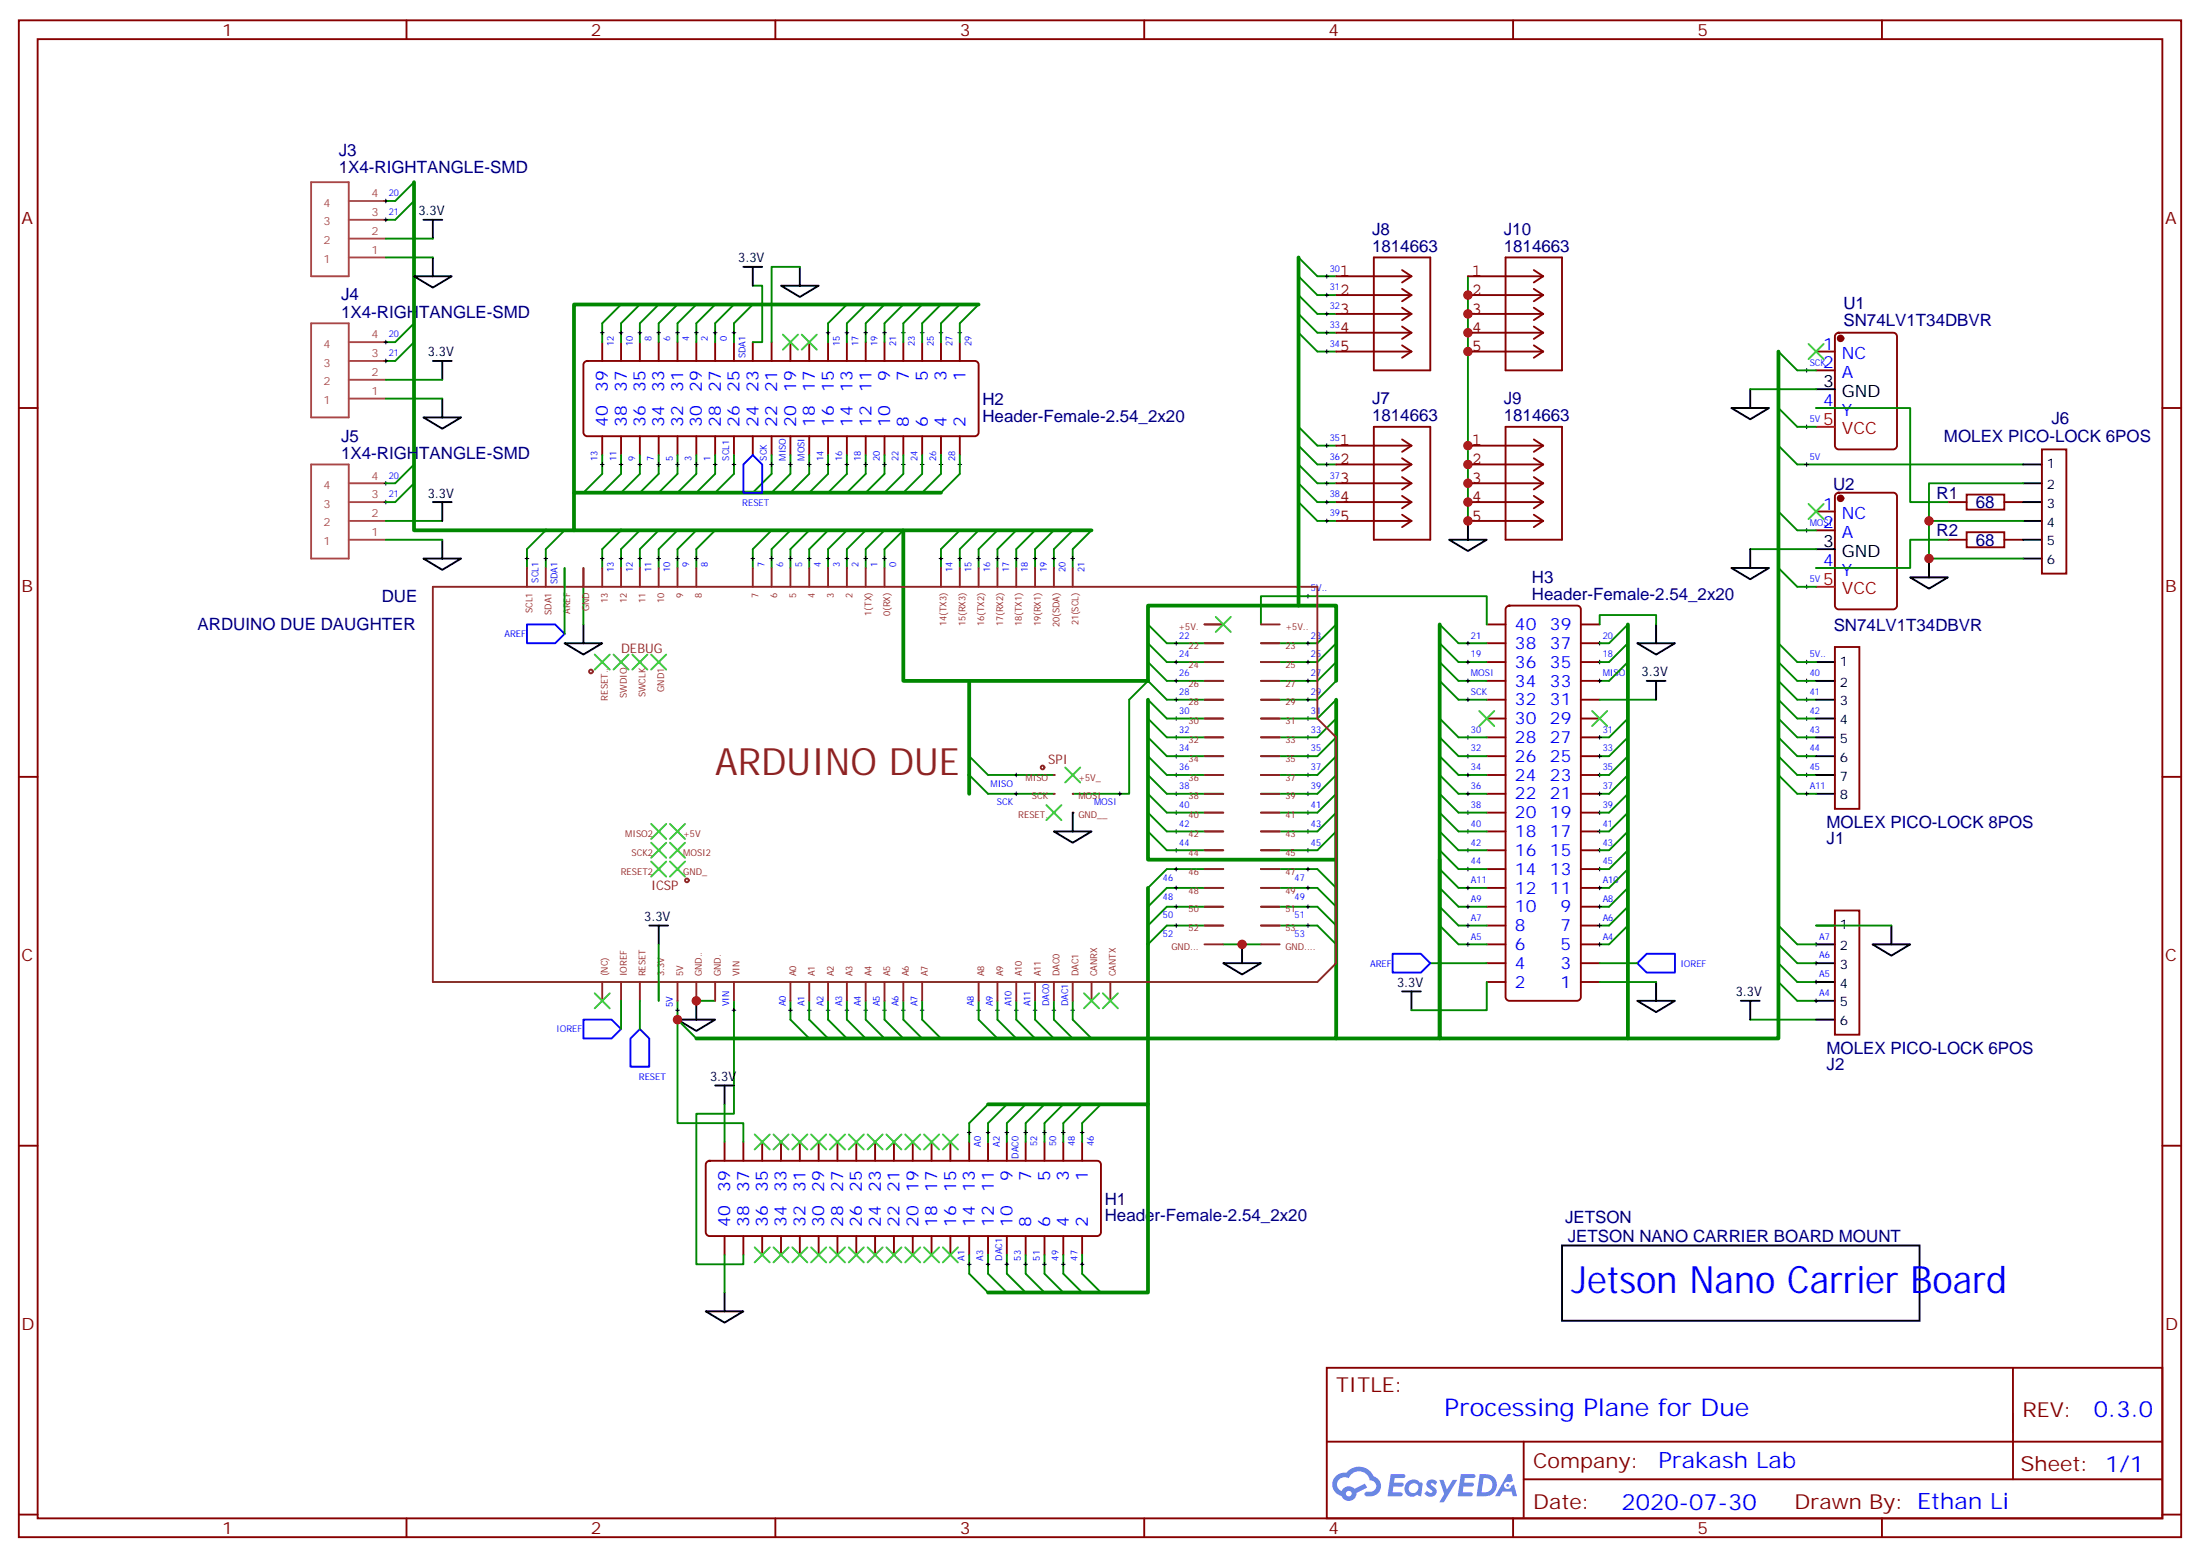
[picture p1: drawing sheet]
# EasyEDA schematic Schematic.json
TITLE: Processing Plane for Due; REV: 0.3.0; Date: 2020-07-30; Sheet: 1/1; Drawn By: Ethan Li; Company: Prakash Lab

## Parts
DUE  ARDUINO DUE DAUGHTER  [ARDUINO DUE DAUGHTER]
H1  Header-Female-2.54_2x20  [HDR-TH_40P-P2.54-V-R2-C20-S2.54]
H2  Header-Female-2.54_2x20  [HDR-TH_40P-P2.54-V-R2-C20-S2.54]
H3  Header-Female-2.54_2x20  [HDR-TH_40P-P2.54-V-R2-C20-S2.54]
J1  MOLEX PICO-LOCK 8POS  [MOLEX PICO-LOCK 8POS]
J2  MOLEX PICO-LOCK 6POS  [MOLEX PICO-LOCK 6POS]
J3  1X4-RIGHTANGLE-SMD  [1X4-RIGHTANGLE-SMD]
J4  1X4-RIGHTANGLE-SMD  [1X4-RIGHTANGLE-SMD]
J5  1X4-RIGHTANGLE-SMD  [1X4-RIGHTANGLE-SMD]
J6  MOLEX PICO-LOCK 6POS  [MOLEX PICO-LOCK 6POS]
J7  1814663  [CONN_1814663]
J8  1814663  [CONN_1814663]
J9  1814663  [CONN_1814663]
J10  1814663  [CONN_1814663]
JETSON  JETSON NANO CARRIER BOARD MOUNT  [NVIDIA JETSON NANO CARRIER BOARD]
R1  68  [R0603]
R2  68  [R0603]
U1  SN74LV1T34DBVR  [SOT-23-5_L3.0-W1.7-P0.95-LS2.8-BR]
U2  SN74LV1T34DBVR  [SOT-23-5_L3.0-W1.7-P0.95-LS2.8-BR]

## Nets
3.3V: DUE.3.3V H1.39 H2.23 H3.2 H3.31 J2.6 J3.2 J4.2 J5.2
5V: DUE.5V H1.37 J6.1 U1.5(VCC) U2.5(VCC)
5V..: DUE.5V..(+5V..) H3.40 J1.1
GND: DUE.GND DUE.GND. DUE.GND.. DUE.GND... DUE.GND.... DUE.GND__ H1.40 H2.21 H3.1 H3.39 J2.1 J3.1 J4.1 J5.1 J6.2 J6.4 J6.6 J9.1 J9.2 J9.3 J9.4 J9.5 J10.1 J10.2 J10.3 J10.4 J10.5 U1.3(GND) U2.3(GND)
VIN: DUE.VIN H1.38
0: DUE.0(0(RX)) H2.27
1: DUE.1(1(TX)) H2.28
2: DUE.2 H2.29
3: DUE.3 H2.30
4: DUE.4 H2.31
5: DUE.5 H2.32
6: DUE.6 H2.33
7: DUE.7 H2.34
8: DUE.8 H2.35
9: DUE.9 H2.36
10: DUE.10 H2.37
11: DUE.11 H2.38
12: DUE.12 H2.39
13: DUE.13 H2.40
14: DUE.14(14(TX3)) H2.16
15: DUE.15(15(RX3)) H2.15
16: DUE.16(16(TX2)) H2.14
17: DUE.17(17(RX2)) H2.13
18: DUE.18(18(TX1)) H2.12 H3.35
19: DUE.19(19(RX1)) H2.11 H3.36
20: DUE.20(20(SDA)) H2.10 H3.37 J3.4 J4.4 J5.4
21: DUE.21(21(SCL)) H2.9 H3.38 J3.3 J4.3 J5.3
22: DUE.22 H2.8
23: DUE.23 H2.7
24: DUE.24 H2.6
25: DUE.25 H2.5
26: DUE.26 H2.4
27: DUE.27 H2.3
28: DUE.28 H2.2
29: DUE.29 H2.1
30: DUE.30 H3.28 J8.1
31: DUE.31 H3.27 J8.2
32: DUE.32 H3.26 J8.3
33: DUE.33 H3.25 J8.4
34: DUE.34 H3.24 J8.5
35: DUE.35 H3.23 J7.1
36: DUE.36 H3.22 J7.2
37: DUE.37 H3.21 J7.3
38: DUE.38 H3.20 J7.4
39: DUE.39 H3.19 J7.5
40: DUE.40 H3.18 J1.2
41: DUE.41 H3.17 J1.3
42: DUE.42 H3.16 J1.4
43: DUE.43 H3.15 J1.5
44: DUE.44 H3.14 J1.6
45: DUE.45 H3.13 J1.7
46: DUE.46 H1.1
47: DUE.47 H1.2
48: DUE.48 H1.3
49: DUE.49 H1.4
50: DUE.50 H1.5
51: DUE.51 H1.6
52: DUE.52 H1.7
53: DUE.53 H1.8
A0: DUE.A0 H1.13
A1: DUE.A1 H1.14
A2: DUE.A2 H1.11
A3: DUE.A3 H1.12
A4: DUE.A4 H3.5 J2.5
A5: DUE.A5 H3.6 J2.4
A6: DUE.A6 H3.7 J2.3
A7: DUE.A7 H3.8 J2.2
A8: DUE.A8 H3.9
A9: DUE.A9 H3.10
A10: DUE.A10 H3.11
A11: DUE.A11 H3.12 J1.8
AREF: DUE.AREF H3.4
DAC0: DUE.A12(DAC0) H1.9
DAC1: DUE.A13(DAC1) H1.10
IOREF: DUE.IOREF H3.3
MISO: DUE.MISO H2.20 H3.33
MOSI: DUE.MOSI H2.18 H3.34 U2.2(A)
RESET: DUE.RESET H2.24
SCK: DUE.SCK H2.22 H3.32 U1.2(A)
SCL1: DUE.SCL1 H2.26
SDA1: DUE.SDA1 H2.25
R1_2: J6.3 R1.2
R2_2: J6.5 R2.2
U1_4: R1.1 U1.4(Y)
U2_4: R2.1 U2.4(Y)

Not connected (* = marked no-connect by the designer): DUE 5V.(+5V.)* +5V* +5V_* A14(CANRX)* A15(CANTX)* GND1* GND_* MISO2* MOSI2* NC((NC))* RESET2* RESET.* RESET..* SCK2* SWCLK* SWDIO*; H1 15* 16* 17* 18* 19* 20* 21* 22* 23* 24* 25* 26* 27* 28* 29* 30* 31* 32* 33* 34* 35* 36*; H2 17* 19*; H3 29* 30*; U1 1(NC)*; U2 1(NC)*

# EasyEDA board Layout.json

Outline 114.3 x 114.3 mm; copper layers: TopLayer, BottomLayer. Coordinates in mm from the lower left corner of the outline.
Outline path: 0,107.95 arc(1.86,112.44) 6.35,114.3 arc(8.6,113.37) 9.53,111.12 arc(10.45,108.88) 12.7,107.95 101.6,107.95 arc(103.85,108.88) 104.78,111.12 arc(105.7,113.37) 107.95,114.3 arc(112.44,112.44) 114.3,107.95 114.3,6.35 arc(112.44,1.86) 107.95,0 arc(105.7,0.93) 104.78,3.18 arc(103.85,5.42) 101.6,6.35 12.7,6.35 arc(10.45,5.42) 9.53,3.18 arc(8.6,0.93) 6.35,0 arc(1.86,1.86) 0,6.35 0,107.95

## Design rules (mm)
Default: track 0.254, clearance 0.152, via 0.61, via hole 0.305

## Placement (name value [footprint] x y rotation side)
DUE  -  [ARDUINO DUE DAUGHTER]  35.56 57.15 0 bottom
H1  Header-Female-2.54_2x20  [HDR-TH_40P-P2.54-V-R2-C20-S2.54]  48.26 67.31 180 bottom
H2  Header-Female-2.54_2x20  [HDR-TH_40P-P2.54-V-R2-C20-S2.54]  48.26 46.99 180 bottom
H3  Header-Female-2.54_2x20  [HDR-TH_40P-P2.54-V-R2-C20-S2.54]  97.79 57.15 270 bottom
Hole_gge16562  -  [Hole_gge16562]  6.35 107.95 0 top
Hole_gge16573  -  [Hole_gge16573]  107.95 107.95 0 top
Hole_gge16579  -  [Hole_gge16579]  6.35 6.35 0 top
Hole_gge16584  -  [Hole_gge16584]  107.95 6.35 0 top
J1  -  [MOLEX PICO-LOCK 8POS]  107.7 54.61 270 top
J2  -  [MOLEX PICO-LOCK 6POS]  107.44 74.17 270 top
J3  -  [1X4-RIGHTANGLE-SMD]  29.21 106.68 0 top
J4  -  [1X4-RIGHTANGLE-SMD]  45.72 106.68 0 top
J5  -  [1X4-RIGHTANGLE-SMD]  62.23 106.68 0 top
J6  -  [MOLEX PICO-LOCK 6POS]  22.61 13.21 180 top
J7  1814663  [CONN_1814663]  60.71 12.45 0 top
J8  1814663  [CONN_1814663]  40.13 12.19 0 top
J9  1814663  [CONN_1814663]  40.13 12.19 180 bottom
J10  1814663  [CONN_1814663]  60.71 12.45 180 bottom
JETSON  JETSON NANO CARRIER BOARD MOUNT  [NVIDIA JETSON NANO CARRIER BOARD]  0 57.4 0 top
R1  68  [R0603]  21.84 19.56 270 top
R2  68  [R0603]  24.89 19.56 270 top
U1  SN74LV1T34DBVR  [SOT-23-5_L3.0-W1.7-P0.95-LS2.8-BR]  21.08 23.88 90 top
U2  SN74LV1T34DBVR  [SOT-23-5_L3.0-W1.7-P0.95-LS2.8-BR]  25.65 23.88 90 top

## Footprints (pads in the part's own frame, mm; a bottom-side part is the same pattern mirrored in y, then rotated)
1X4-RIGHTANGLE-SMD
  custom 0x0 smd: 1(-3.81,-3.302) 2(-1.27,-3.302) 3(1.27,-3.302) 4(3.81,-3.302)
ARDUINO DUE DAUGHTER
  rect 1.88x1.88 hole 1.016: 22(44.171,21.59) 23(46.711,21.59) 24(44.171,19.05) 25(46.711,19.05) 26(44.171,16.51) 27(46.711,16.51) 28(44.171,13.97) 29(46.711,13.97) 30(44.171,11.43) 31(46.711,11.43) 32(44.171,8.89) 33(46.711,8.89) 34(44.171,6.35) 35(46.711,6.35) 36(44.171,3.81) 37(46.711,3.81) 38(44.171,1.27) 39(46.711,1.27) 40(44.171,-1.27) 41(46.711,-1.27) 42(44.171,-3.81) 43(46.711,-3.81) 44(44.171,-6.35) 45(46.711,-6.35) 46(44.171,-8.89) 47(46.711,-8.89) 48(44.171,-11.43) 49(46.711,-11.43) 50(44.171,-13.97) 51(46.711,-13.97) 52(44.171,-16.51) 53(46.711,-16.51) +5V(-23.851,-9.398) +5V_(16.231,3.81) GND_(-23.851,-14.478) GND__(16.231,-1.27) MISO(13.691,3.81) MISO2(-26.391,-9.398) MOSI(16.231,1.27) MOSI2(-23.851,-11.938) RESET2(-26.391,-14.478) RESET.(13.691,-1.27) SCK(13.691,1.27) SCK2(-26.391,-11.938)
  oval 1.88x1.88 hole 1.016: 0(13.691,24.13) 1(11.151,24.13) 2(8.611,24.13) 3(6.071,24.13) 3.3V(-14.249,-24.13) 4(3.531,24.13) 5(0.991,24.13) 5V(-11.709,-24.13) 5V.(44.171,24.13) 5V..(46.711,24.13) 6(-1.549,24.13) 7(-4.089,24.13) 8(-8.153,24.13) 9(-10.693,24.13) 10(-13.233,24.13) 11(-15.773,24.13) 12(-18.313,24.13) 13(-20.853,24.13) 14(18.771,24.13) 15(21.311,24.13) 16(23.851,24.13) 17(26.391,24.13) 18(28.931,24.13) 19(31.471,24.13) 20(34.011,24.13) 21(36.551,24.13) A0(0.991,-24.13) A1(3.531,-24.13) A2(6.071,-24.13) A3(8.611,-24.13) A4(11.151,-24.13) A5(13.691,-24.13) A6(16.231,-24.13) A7(18.771,-24.13) A8(23.851,-24.13) A9(26.391,-24.13) A10(28.931,-24.13) A11(31.471,-24.13) A12(34.011,-24.13) A13(36.551,-24.13) A14(39.091,-24.13) A15(41.631,-24.13) AREF(-25.933,24.13) GND(-23.393,24.13) GND1(-16.535,16.815) GND.(-6.629,-24.13) GND..(-9.169,-24.13) GND...(44.171,-19.05) GND....(46.711,-19.05) IOREF(-19.329,-24.13) NC(-21.869,-24.13) RESET(-16.789,-24.13) RESET..(-24.155,16.815) SCL1(-31.013,24.13) SDA1(-28.473,24.13) SWCLK(-19.075,16.815) SWDIO(-21.615,16.815) VIN(-4.089,-24.13)
CONN_1814663
  custom 0x0 smd: 1(-5,4.725) 2(-2.5,4.725) 3(0,4.725) 4(2.5,4.725) 5(5,4.725) 6(-7.65,-1.875) 7(7.65,-1.875)
HDR-TH_40P-P2.54-V-R2-C20-S2.54
  rect 1.8x1.8 hole 1.2: 1(-24.13,-1.27)
  oval 1.8x1.8 hole 1.2: 2(-24.13,1.27) 3(-21.59,-1.27) 4(-21.59,1.27) 5(-19.05,-1.27) 6(-19.05,1.27) 7(-16.51,-1.27) 8(-16.51,1.27) 9(-13.97,-1.27) 10(-13.97,1.27) 11(-11.43,-1.27) 12(-11.43,1.27) 13(-8.89,-1.27) 14(-8.89,1.27) 15(-6.35,-1.27) 16(-6.35,1.27) 17(-3.81,-1.27) 18(-3.81,1.27) 19(-1.27,-1.27) 20(-1.27,1.27) 21(1.27,-1.27) 22(1.27,1.27) 23(3.81,-1.27) 24(3.81,1.27) 25(6.35,-1.27) 26(6.35,1.27) 27(8.89,-1.27) 28(8.89,1.27) 29(11.43,-1.27) 30(11.43,1.27) 31(13.97,-1.27) 32(13.97,1.27) 33(16.51,-1.27) 34(16.51,1.27) 35(19.05,-1.27) 36(19.05,1.27) 37(21.59,-1.27) 38(21.59,1.27) 39(24.13,-1.27) 40(24.13,1.27)
Hole_gge16562
  round 2.54 hole 2.54 unplated: (0,0)
Hole_gge16573
  round 2.54 hole 2.54 unplated: (0,0)
Hole_gge16579
  round 2.54 hole 2.54 unplated: (0,0)
Hole_gge16584
  round 2.54 hole 2.54 unplated: (0,0)
MOLEX PICO-LOCK 6POS
  rect 1.6x2.1 smd: (-6.5,5.184) (6.464,5.184)
  rect 0.8x1.2 smd: 1(3.751,-0.024) 2(2.251,-0.024) 4(-0.749,-0.024) 5(-2.249,-0.024) 6(-3.749,-0.024)
  rect 0.8x1.22 smd: 3(0.751,-0.024)
MOLEX PICO-LOCK 8POS
  rect 1.3x1.9 smd: (-7.883,5.208) (7.791,5.208)
  rect 0.7x1.1 smd: 1(5.204,0) 2(3.704,0) 3(2.204,0) 4(0.704,0) 5(-0.796,0) 6(-2.296,0) 7(-3.796,0) 8(-5.296,0)
NVIDIA JETSON NANO CARRIER BOARD
  round 2.75 hole 2.75 unplated: (17,46) (17,-40) (75,46) (75,-40)
R0603
  rect 1x1.1 smd: 1(-0.8,0) 2(0.8,0)
SOT-23-5_L3.0-W1.7-P0.95-LS2.8-BR
  rect 1x0.55 smd: 1(1.5,-0.95) 2(1.5,0) 3(1.5,0.95) 4(-1.5,0.95) 5(-1.5,-0.95)

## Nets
As in the schematic.

Pads without a net: DUE +5V +5V_ A14 A15 GND1 GND_ MISO2 MOSI2 NC RESET2 SCK2 SWCLK SWDIO; H1 15 16 17 18 19 20 21 22 23 24 25 26 27 28 29 30 31 32 33 34 35 36; H2 17 19; H3 29 30; J7 6 7; J8 6 7; J9 6 7; J10 6 7; U1 1; U2 1

## Via types
v1: diameter 0.61, hole 0.305, TopLayer to BottomLayer, 48 vias

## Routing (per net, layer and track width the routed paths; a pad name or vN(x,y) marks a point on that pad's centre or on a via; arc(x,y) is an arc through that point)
3.3V: length 225
  TopLayer w0.254: H3.31 104.14,43.18 109.22,48.26 109.22,80.01 108.24,80.99 101.94,80.99 v1(100.97,80.01) ; H2.23 43.18,46.99 43.18,52.07 31.75,63.5 26.67,63.5 H1.39 21.31,68.86 DUE.3.3V 21.31,84.81 v1(30.48,93.98) v1(44.45,93.98) v1(60.96,93.98) 83.19,93.98 95.88,81.28 H3.2 ; v1(60.96,95.89) J5.2 ; J2.6 109.22,77.92 ; v1(27.94,96.52) J3.2 ; v1(44.45,95.89) J4.2
  BottomLayer w0.254: H3.2 97.79,80.01 v1(100.97,80.01) ; v1(44.45,93.98) v1(44.45,95.89) ; v1(60.96,93.98) v1(60.96,95.89) ; v1(30.48,93.98) v1(27.94,96.52)
5V: length 156.6
  TopLayer w0.254: H1.37 25.4,67.31 25.4,79.69 23.85,81.24 DUE.5V v1(23.85,85.09) ; 1.52,23.88 25.1,23.88 26.6,22.37 ; v1(17.78,91.19) 1.52,74.93 1.52,15.75 4.04,13.23 18.85,13.23 ; 22.03,22.37 22.02,23.88
  BottomLayer w0.254: v1(17.78,91.19) 23.85,85.12 v1(23.85,85.09)
5V..: length 44.9
  TopLayer w0.254: 83.82,33.02 95.25,44.45 100.33,44.45 105.29,49.41 J1.1 ; DUE.5V.. H3.40
GND: length 30.7
  BottomLayer w0.508: J9.5 65.45,16.92 J10.1
  vias: v1(5.84,48.26) v1(17.53,66.8) v1(20.07,71.88) v1(20.95,103.5) v1(48.01,60.71) v1(51.82,51.56) v1(56.64,81.28) v1(56.64,30.48) v1(74.42,33.02) v1(89.15,40.64) v1(105.66,70.36) v1(111.76,54.61)
VIN: length 14.9
  TopLayer w0.254: DUE.VIN 31.11,81.28 26.67,76.84 H1.38
0: length 16.8
  TopLayer w0.254: DUE.0 39.37,42.9 H2.27
1: length 19.3
  TopLayer w0.254: H2.28 38.1,46.99 38.1,41.63 DUE.1
2: length 15.7
  TopLayer w0.254: H2.29 36.83,40.36 DUE.2
3: length 18.3
  TopLayer w0.254: DUE.3 35.56,39.09 35.56,46.99 H2.30
4: length 14.7
  TopLayer w0.254: DUE.4 34.29,37.82 H2.31
5: length 17.2
  TopLayer w0.254: H2.32 33.02,46.99 33.02,36.55 DUE.5
6: length 13.6
  TopLayer w0.254: H2.33 31.75,35.28 DUE.6
7: length 16.2
  TopLayer w0.254: DUE.7 30.48,34.01 30.48,46.99 H2.34
8: length 13.6
  TopLayer w0.254: H2.35 29.21,34.61 27.62,33.02 DUE.8
9: length 17
  TopLayer w0.254: H2.36 27.94,46.99 27.94,36.09 DUE.9
10: length 14.6
  TopLayer w0.254: DUE.10 22.54,33.02 26.67,37.15 H2.37
11: length 18.2
  TopLayer w0.254: H2.38 25.4,46.99 25.4,38.42 20,33.02 DUE.11
12: length 15.7
  TopLayer w0.254: H2.39 24.13,39.69 17.46,33.02 DUE.12
13: length 19.3
  TopLayer w0.254: DUE.13 14.92,33.02 22.86,40.96 22.86,46.99 H2.40
14: length 16.2
  TopLayer w0.254: H2.16 53.34,46.99 53.34,34.01 DUE.14
15: length 13.6
  TopLayer w0.254: DUE.15 54.61,35.28 H2.15
16: length 17.2
  TopLayer w0.254: H2.14 55.88,46.99 55.88,36.55 DUE.16
17: length 14.7
  TopLayer w0.254: DUE.17 57.15,37.82 H2.13
18: length 69.1
  TopLayer w0.254: H3.35 100.33,38.1 102.87,35.56 102.87,32 98.55,27.69 69.82,27.69 DUE.18 58.42,39.09 58.42,46.99 H2.12
19: length 63.9
  TopLayer w0.254: H2.11 59.69,40.36 DUE.19 71.6,28.45 98.3,28.45 102.11,32.26 102.11,35.05 100.33,36.83 97.79,36.83 H3.36
20: length 181.4
  TopLayer w0.254: J3.4 33.02,104.78 34.92,106.68 49.53,106.68 ; 49.53,106.68 J4.4 v1(49.53,95.89) ; 49.53,106.68 64.77,106.68 66.04,105.41 J5.4 ; H3.37 100.33,35.56 101.35,34.54 101.35,32.51 98.04,29.21 73.38,29.21 DUE.20 60.96,41.63 60.96,46.99 H2.10 62.23,55.88 53.34,64.77 53.34,71.12 50.8,73.66 41.28,73.66 34.29,80.65 34.29,81.92 44.45,92.08 v1(49.53,92.08)
  BottomLayer w0.254: v1(49.53,92.08) v1(49.53,95.89)
21: length 169.5
  TopLayer w0.254: v1(60.96,50.17) 60.96,54.61 50.8,64.77 50.8,71.12 49.53,72.39 40.64,72.39 33.66,79.38 v1(33.66,92.08) ; 46.9,95.25 61.59,95.25 63.5,97.16 J5.3 ; J3.3 30.48,98.43 v1(33.66,95.25) 46.99,95.25 J4.3 ; H2.9 62.23,42.9 DUE.21 74.65,30.48 96.52,30.48 97.79,31.75 97.79,34.29 H3.38
  BottomLayer w0.254: v1(60.96,50.17) 60.96,46.99 H2.9 ; v1(33.66,92.08) v1(33.66,95.25)
22: length 25
  TopLayer w0.254: DUE.22 71.12,35.56 63.5,43.18 63.5,46.99 H2.8
23: length 23.2
  TopLayer w0.254: DUE.23 82.23,35.56 80.96,36.83 71.12,36.83 64.77,43.18 H2.7
24: length 21.4
  TopLayer w0.254: DUE.24 71.12,38.1 66.04,43.18 66.04,46.99 H2.6
25: length 19.6
  TopLayer w0.254: H2.5 67.31,43.18 71.12,39.37 80.96,39.37 82.23,38.1 DUE.25
26: length 17.8
  TopLayer w0.254: H2.4 68.58,46.99 68.58,43.18 71.12,40.64 DUE.26
27: length 16
  TopLayer w0.254: DUE.27 82.23,40.64 80.96,41.91 71.12,41.91 69.85,43.18 H2.3
28: length 13.5
  TopLayer w0.254: H2.2 71.12,46.99 71.12,44.45 72.39,43.18 DUE.28
29: length 10.9
  TopLayer w0.254: DUE.29 82.23,43.18 80.96,44.45 73.66,44.45 H2.1
30: length 112.8
  TopLayer w0.254: DUE.30 81,46.99 86.36,46.99 87.63,48.26 H3.28 ; J8.1 35.13,23.54 v1(35.05,23.62)
  BottomLayer w0.254: H3.28 97.79,46.99 100.33,46.99 100.84,46.48 100.84,33.02 95.76,27.94 39.37,27.94 v1(35.05,23.62)
31: length 110.2
  TopLayer w0.254: DUE.31 86.36,45.72 87.63,46.99 97.79,46.99 H3.27 ; J8.2 37.63,23.58 v1(37.59,23.62)
  BottomLayer w0.254: H3.27 100.33,48.26 101.85,46.74 101.85,32.51 96.27,26.92 40.89,26.92 v1(37.59,23.62)
32: length 113.7
  TopLayer w0.254: DUE.32 81,49.53 86.36,49.53 87.63,50.8 H3.26 ; v1(40.13,23.62) J8.3
  BottomLayer w0.254: H3.26 97.79,49.53 100.33,49.53 102.87,46.99 102.87,32 96.77,25.91 42.42,25.91 v1(40.13,23.62)
33: length 111.1
  TopLayer w0.254: DUE.33 86.36,48.26 87.63,49.53 97.79,49.53 H3.25 ; v1(42.67,23.62) 42.63,23.58 J8.4
  BottomLayer w0.254: v1(42.67,23.62) 43.94,24.89 97.28,24.89 103.89,31.5 103.89,47.24 100.33,50.8 H3.25
34: length 114.6
  TopLayer w0.254: v1(45.21,23.62) 45.13,23.54 J8.5 ; DUE.34 81,52.07 86.36,52.07 87.63,53.34 H3.24
  BottomLayer w0.254: v1(45.21,23.62) 45.47,23.88 97.79,23.88 104.9,30.99 104.9,47.5 100.33,52.07 97.79,52.07 H3.24
35: length 101.3
  TopLayer w0.254: DUE.35 86.36,50.8 87.63,52.07 97.79,52.07 H3.23 ; v1(106.68,43.69) 106.68,31.24 99.06,23.62 60.96,23.62 55.7,18.37 55.7,17.17
  BottomLayer w0.254: v1(106.68,43.69) 106.68,46.99 100.33,53.34 H3.23
36: length 105.3
  TopLayer w0.254: 58.21,17.17 58.21,18.33 62.48,22.61 99.57,22.61 108.2,31.24 v1(108.2,43.69) ; DUE.36 81,54.61 86.36,54.61 87.63,55.88 H3.22
  BottomLayer w0.254: H3.22 97.79,54.61 100.33,54.61 108.2,46.74 v1(108.2,43.69)
37: length 103.3
  TopLayer w0.254: DUE.37 86.36,53.34 87.63,54.61 97.79,54.61 H3.21 ; 60.71,17.17 60.71,18.54 63.75,21.59 100.08,21.59 109.73,31.24 v1(109.73,43.69)
  BottomLayer w0.254: v1(109.73,43.69) 109.73,46.48 100.33,55.88 H3.21
38: length 107.3
  TopLayer w0.254: H3.20 87.63,58.42 86.36,57.15 81,57.15 DUE.38 ; 63.21,17.17 63.21,18.5 65.28,20.57 100.58,20.57 111.25,31.24 v1(111.25,43.69)
  BottomLayer w0.254: v1(111.25,43.69) 111.25,46.23 100.33,57.15 97.79,57.15 H3.20
39: length 105.1
  TopLayer w0.254: DUE.39 86.36,55.88 87.63,57.15 97.79,57.15 H3.19 ; v1(112.78,43.69) 112.78,31.24 101.09,19.56 66.8,19.56 65.71,18.46 J7.5
  BottomLayer w0.254: v1(112.78,43.69) 112.78,45.97 100.84,57.91 99.57,57.91 H3.19
40: length 34
  TopLayer w0.254: DUE.40 81,59.69 86.36,59.69 87.63,60.96 H3.18 ; J1.2 101.35,57.26 101.35,58.17 v1(100.84,58.67)
  BottomLayer w0.254: H3.18 97.79,59.69 100.33,59.69 100.84,59.18 v1(100.84,58.67)
41: length 30.3
  TopLayer w0.254: J1.3 101.85,58.25 101.85,58.67 99.57,60.96 H3.17 97.79,59.69 87.63,59.69 86.36,58.42 DUE.41
42: length 33.6
  TopLayer w0.254: v1(100.84,60.71) 107.45,54.09 107.45,53.74 ; DUE.42 81,62.23 86.36,62.23 87.63,63.5 H3.16
  BottomLayer w0.254: v1(100.84,60.71) 100.84,61.72 100.33,62.23 97.79,62.23 H3.16
43: length 29.7
  TopLayer w0.254: DUE.43 86.36,60.96 87.63,62.23 97.79,62.23 H3.15 107.32,55.24 107.45,55.24
44: length 33.4
  TopLayer w0.254: 107.45,56.74 107.09,56.74 v1(100.84,62.99) ; v1(96.52,66.04) 87.63,66.04 86.36,64.77 81,64.77 DUE.44
  BottomLayer w0.254: v1(100.84,62.99) 100.84,64.26 100.33,64.77 97.79,64.77 v1(96.52,66.04)
45: length 29.5
  TopLayer w0.254: DUE.45 86.36,63.5 87.63,64.77 97.79,64.77 H3.13 106.86,58.24 107.45,58.24
46: length 7.3
  TopLayer w0.254: H1.1 DUE.46
47: length 10.9
  TopLayer w0.254: DUE.47 81,67.31 73.66,67.31 H1.2
48: length 13.1
  TopLayer w0.254: DUE.48 74.93,68.58 73.66,69.85 71.75,69.85 71.12,69.22 71.12,67.31 H1.3
49: length 15.3
  TopLayer w0.254: H1.4 69.85,69.85 71.12,71.12 74.29,71.12 75.56,69.85 81,69.85 DUE.49
50: length 17.4
  TopLayer w0.254: H1.5 68.58,67.31 68.58,70.48 70.49,72.39 74.93,72.39 76.2,71.12 DUE.50
51: length 19.6
  TopLayer w0.254: DUE.51 81,72.39 76.84,72.39 75.56,73.66 69.85,73.66 67.31,71.12 H1.6
52: length 21.8
  TopLayer w0.254: DUE.52 77.47,73.66 76.2,74.93 69.22,74.93 66.04,71.76 66.04,67.31 H1.7
53: length 23.9
  TopLayer w0.254: DUE.53 81,74.93 78.74,74.93 77.47,76.2 68.58,76.2 64.77,72.39 H1.8
A0: length 30.6
  TopLayer w0.254: H1.13 55.88,67.31 55.88,73.66 54.61,74.93 42.9,74.93 DUE.A0
A1: length 27
  TopLayer w0.254: DUE.A1 44.17,76.2 55.88,76.2 57.15,74.93 H1.14
A2: length 29.6
  TopLayer w0.254: H1.11 58.42,67.31 58.42,76.2 57.15,77.47 45.44,77.47 DUE.A2
A3: length 26
  TopLayer w0.254: DUE.A3 46.71,78.74 58.42,78.74 59.69,77.47 H1.12
A4: length 72.4
  TopLayer w0.254: J2.5 99.28,76.42 H3.5 97.79,77.47 95.25,77.47 80.01,92.71 58.14,92.71 DUE.A4
A5: length 69.2
  TopLayer w0.254: H3.6 95.25,76.2 80.01,91.44 59.41,91.44 DUE.A5 ; v1(102.36,74.93) 107.42,74.92
  BottomLayer w0.254: H3.6 97.79,74.93 v1(102.36,74.93)
A6: length 66.2
  TopLayer w0.254: DUE.A6 60.68,90.17 80.01,90.17 95.25,74.93 97.79,74.93 H3.7 99.3,73.42 J2.3
A7: length 63.4
  TopLayer w0.254: DUE.A7 61.95,88.9 80.01,88.9 95.25,73.66 H3.8 ; J2.2 101.13,71.92 v1(100.97,71.76)
  BottomLayer w0.254: v1(100.97,71.76) 100.33,72.39 97.79,72.39 H3.8
A8: length 49.1
  TopLayer w0.254: H3.9 97.79,72.39 95.25,72.39 80.01,87.63 65.76,87.63 DUE.A8
A9: length 43
  TopLayer w0.254: DUE.A9 67.03,86.36 80.01,86.36 95.25,71.12 H3.10
A10: length 43
  TopLayer w0.254: H3.11 97.79,69.85 95.25,69.85 80.01,85.09 68.3,85.09 DUE.A10
A11: length 52.2
  TopLayer w0.254: 107.45,59.74 106.63,59.74 101.6,64.77 101.6,66.04 100.33,67.31 97.79,67.31 H3.12 95.25,68.58 80.01,83.82 69.57,83.82 DUE.A11
AREF: length 158.8
  TopLayer w0.254: DUE.AREF 7.09,30.48 3.81,30.48 2.54,31.75 2.54,73.66 22.22,93.34 v1(26.67,93.34) ; H3.4 95.25,78.74 80.65,93.34 v1(31.75,93.34)
  BottomLayer w0.254: v1(31.75,93.34) v1(26.67,93.34)
DAC0: length 19.3
  TopLayer w0.254: H1.9 60.96,67.31 60.96,72.39 69.57,81 DUE.A12
DAC1: length 16.8
  TopLayer w0.254: H1.10 62.23,71.4 DUE.A13
IOREF: length 96.4
  TopLayer w0.254: H3.3 97.79,80.01 97.79,82.55 85.72,94.62 29.57,94.62 DUE.IOREF
MISO: length 92.9
  TopLayer w0.254: H3.33 100.33,40.64 104.39,36.58 104.39,31.5 99.06,26.16 57.66,26.16 52.07,31.75 52.07,40.64 48.26,44.45 48.26,46.99 H2.20 49.53,53.34 DUE.MISO
MOSI: length 126.4
  TopLayer w0.254: U2.2 25.65,26.92 27.94,29.21 v1(50.8,29.21) ; DUE.MOSI 52.07,55.88 53.97,53.98 53.97,50.17 H2.18 50.8,46.99 50.8,44.45 52.71,42.55 52.71,32.39 v1(53.34,31.75) 58.17,26.92 98.81,26.92 103.63,31.75 103.63,36.07 100.33,39.37 97.79,39.37 H3.34
  BottomLayer w0.254: v1(50.8,29.21) v1(53.34,31.75)
R1_2: length 5.5
  TopLayer w0.254: R1.2 21.85,13.23
R2_2: length 5.5
  TopLayer w0.254: J6.5 24.89,13.27 R2.2
RESET: length 48.9
  TopLayer w0.254: DUE.RESET 18.77,69.49 v1(24.13,64.14) ; H2.24 44.45,52.71 33.02,64.14 v1(27.31,64.14)
  BottomLayer w0.254: v1(27.31,64.14) v1(24.13,64.14)
SCK: length 138.9
  TopLayer w0.254: U1.2 21.08,28.7 22.86,30.48 51.44,30.48 ; H3.32 97.79,41.91 100.33,41.91 105.16,37.08 105.16,31.24 99.31,25.4 56.51,25.4 51.44,30.48 ; 51.44,30.48 51.44,38.74 45.72,44.45 45.72,46.99 H2.22 46.99,53.62 DUE.SCK
SCL1: length 58.1
  TopLayer w0.254: DUE.SCL1 4.55,49.63 6.98,52.07 40.64,52.07 41.91,50.8 H2.26
SDA1: length 55.5
  TopLayer w0.254: H2.25 40.64,46.99 40.64,49.53 39.37,50.8 8.25,50.8 7.09,49.63 DUE.SDA1
U1_4: length 2.7
  TopLayer w0.254: R1.1 20.13,22.07 U1.4
U2_4: length 2.1
  TopLayer w0.254: R2.1 24.7,20.55 U2.4

## Copper pours and planes (outline as drawn; the poured copper is in the pictures)
GND on TopLayer: 0.64,107.31 113.66,107.31 113.66,6.99 0.64,6.99
GND on BottomLayer: 0.64,107.31 113.66,107.31 113.66,6.99 0.64,6.99

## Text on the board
BottomSilkLayer: RESET | SCK | MISO | MOSI | GND | 3.3V | AREF | A5 | A7 | A9 | A11 | 44 | 42 | 40 | 38 | 36 | 34 | 32 | 30 | 19/RX1 | 21/SCL | 5V | A4 | A6 | A8 | 45 | 43 | 41 | 39 | 37 | 35 | 33 | 31 | A10 | IOREF | 18/TX1 | 20/SDA | 13 | 12 | VIN | 11 | 10 | 9 | 8 | 7 | 6 | 5 | 4 | 3 | 2 | 1 | 0 | SCL1 | SDA1 | 14 | 15 | A1 | 16 | 17 | A3 | A2 | 18 | 19 | DAC1 | DAC0 | 20 | 21 | 53 | 52 | 22 | 23 | 51 | 50 | 24 | 25 | 49 | 48 | 26 | 27 | 47 | 46 | 28 | 29
TopSilkLayer: IOREF | DUE1 | DUE7 | DUE2 | DUE6 | DUESPI | DUE3 | DUE5 | DUE4 | 5V | GND | SCK | MOSI | 30 | 31 | 32 | 33 | 34 | 35 | 36 | 37 | 38 | 39 | Prakash Lab / Octopi Team | Stanford University | SPI@5V | GPIO | Control Panel | 3.3V | SCL | SDA | 19/RX1 | 21/SCL | AREF | A9 | A8 | A10 | MISO | 18/TX1 | 20/SDA | A5 | A7 | A11 | 44 | 42 | 40 | A4 | A6 | 45 | 43 | 41 | Open Configurable | High-Throughput | Imaging Platform | Processing Plane | v0.3.0 for Due | For Research | Use Only. | Not for use in | diagnostic | procedures. | Octopi Driver | v0.2.0 Stack
